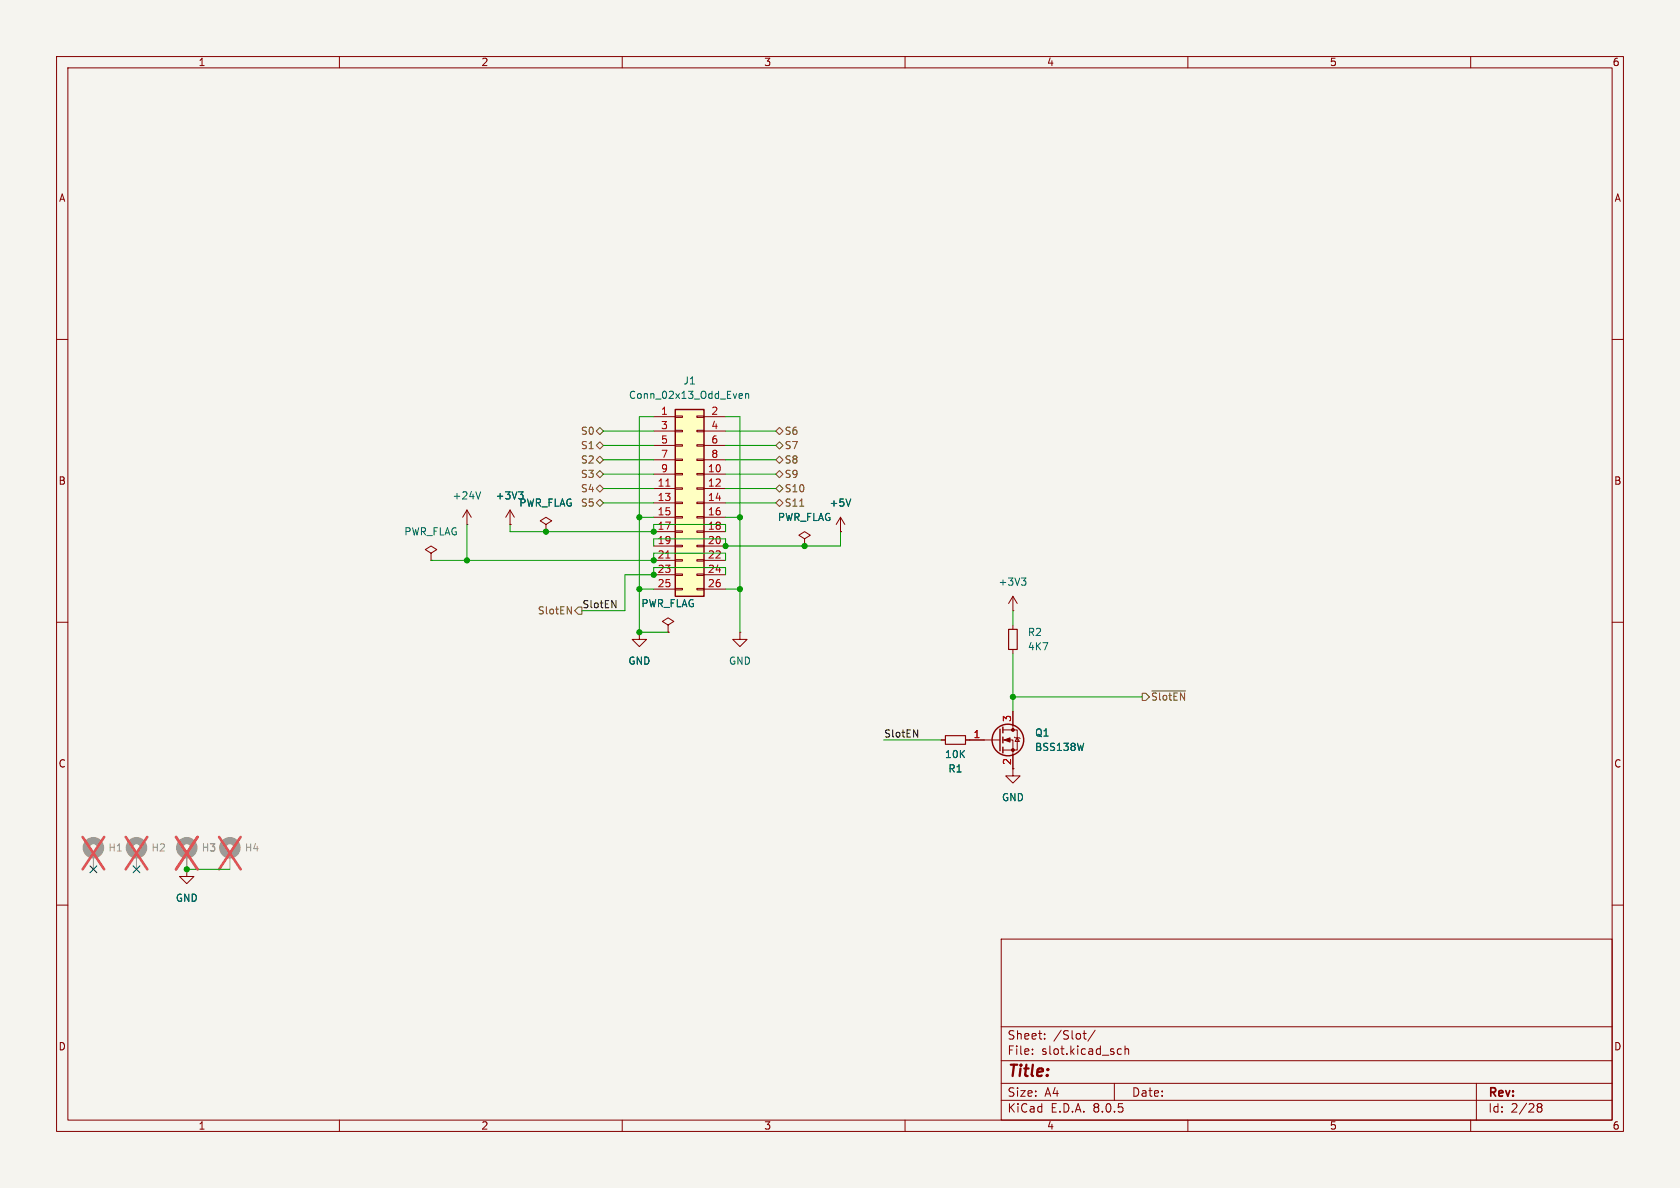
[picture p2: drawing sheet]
<svg xmlns="http://www.w3.org/2000/svg" width="297mm" height="210mm" viewBox="0 0 297 210" stroke-linecap="round" stroke-linejoin="round" font-family="sans-serif">
<path d="M0 0h297v210h-297z" fill="#f5f4ef" stroke="#f5f4ef" stroke-width=".18"/>
<g fill="none" stroke="#840000" stroke-width=".18">
<path d="M10 10h277v190h-277zM12 12h273v186h-273zM60 10v2M110 10v2M160 10v2M210 10v2M260 10v2M10 60h2M285 60h2M76.2 97.8l1-.6-1-.7-1 .7 1 .6v1.3M76.2 99.1h.1M82.5 92.7h.1"/>
<path d="M82.5 90.2l-.7 1.2M82.5 90.2v2.5M82.5 90.2l.8 1.2M90.2 92.7h.1M90.2 90.2l-.8 1.2M90.2 90.2v2.5M90.2 90.2l.7 1.2M96.5 92.7l1-.6-1-.7-1 .7 1 .6v1.3M96.5 94h.1M10 110h2M130.8 111.8v1.2h1.3l-1.3 1.3-1.3-1.3h1.3M130.8 111.8h.1"/>
<path d="M285 110h2M10 160h2M33 153.7v1.2h1.3l-1.3 1.3-1.3-1.3h1.3M33 153.7h.1M285 160h2M177 166h108v32h-108zM60 198v2M110 198v2M160 198v2M177 194.5h108M177 191.5h108M177 187.5h108"/>
<path d="M177 181.5h108M182.5 186.3v.1M182.5 185.5v.1M184.7 183.6v.1M184.7 182.8v.1M191.5 182.7h.5M191.7 183.6l.3 .1M193.6 182.1l-1.3 2M197 191.5v3M197.7 186.3h.5M197.7 185.5h.5M198.9 185.5l.2-.1 .4 .1v.9"/>
<path d="M198.9 184.9v1.5M210 198v2M260 198v2M261 191.5v6.5M271.7 195.5l.3 .2M271.7 195.4l.3-.3 .5 .1 .1 .3-.3 .2M272 195.7h.3M272 195.7l-.3 .3M272.3 195.7l.3 .3-.1 .5-.5 .1-.3-.3"/>
</g>
<g fill="none" stroke="#9c9b98" stroke-width="1.3">
<circle cx="16.5" cy="149.9" r="1.27"/>
<circle cx="24.1" cy="149.9" r="1.27"/>
<circle cx="33" cy="149.9" r="1.27"/>
</g>
<path d="M16.5 151.1v2.6M24.1 151.1v2.6M33 151.1v2.6" fill="none" stroke="#9c9b98" stroke-width=".18"/>
<path d="M14.6 148l3.8 5.7M18.4 148l-3.8 5.7M22.2 148l3.8 5.7M26 148l-3.8 5.7M31.1 148l3.8 5.7M34.9 148l-3.8 5.7" fill="none" stroke="#e65255" stroke-width=".46"/>
<path d="M85 86.9l-.5 1.3M91.7 86.9h.8l-.5 .5M92.2 87.4l.3 .3v.3" fill="none" stroke="#006464" stroke-width=".18"/>
<path d="M119.4 72.4h5.1v33h-5.1z" fill="#ffffc2"/>
<g fill="none" stroke="#840000" stroke-width=".18">
<path d="M115.6 73.7h3.8M115.6 76.2h3.8M115.6 78.7h3.8M119.4 78.6h1.2v.3h-1.2zM119.4 76.1h1.2v.2h-1.2zM119.4 73.5h1.2v.3h-1.2zM123.2 78.6h1.3v.3h-1.3zM123.2 76.1h1.3v.2h-1.3zM123.2 73.5h1.3v.3h-1.3zM124.5 73.7h3.8M124.5 76.2h3.8M124.5 78.7h3.8"/>
<path d="M90.2 92.7h.1M96.5 94h.1M115.6 83.8h3.8M115.6 86.4h3.8M115.6 88.9h3.8M115.6 91.4h3.8M115.6 94h3.8M115.6 96.5h3.8M115.6 99.1h3.8M115.6 81.3h3.8M119.4 98.9h1.2v.3h-1.2zM119.4 96.4h1.2v.2h-1.2z"/>
<path d="M119.4 93.9h1.2v.2h-1.2zM119.4 91.3h1.2v.3h-1.2zM119.4 88.8h1.2v.2h-1.2zM119.4 86.2h1.2v.3h-1.2zM119.4 83.7h1.2v.2h-1.2zM119.4 81.2h1.2v.2h-1.2zM123.2 98.9h1.3v.3h-1.3zM123.2 96.4h1.3v.2h-1.3zM123.2 93.9h1.3v.2h-1.3zM123.2 91.3h1.3v.3h-1.3zM123.2 88.8h1.3v.2h-1.3zM123.2 86.2h1.3v.3h-1.3z"/>
<path d="M123.2 83.7h1.3v.2h-1.3zM123.2 81.2h1.3v.2h-1.3zM124.5 83.8h3.8M124.5 86.4h3.8M124.5 88.9h3.8M124.5 91.4h3.8M124.5 94h3.8M124.5 96.5h3.8M124.5 99.1h3.8M124.5 81.3h3.8M142.2 95.3l1.1-.7-1.1-.6-1 .6 1 .7v1.2M142.2 96.5h.1"/>
<path d="M148.6 94h.1M148.6 91.4l-.8 1.3M148.6 91.4v2.6M148.6 91.4l.8 1.3M113 111.8v1.2h1.3l-1.3 1.3-1.2-1.3h1.2M113 111.8h.1M115.6 101.6h3.8M115.6 104.1h3.8M118.1 110.5l1-.6-1-.7-1 .7 1 .6v1.3M118.1 111.8h.1M119.4 104h1.2v.3h-1.2zM119.4 101.5h1.2v.2h-1.2z"/>
<path d="M123.2 104h1.3v.3h-1.3zM123.2 101.5h1.3v.2h-1.3zM124.5 101.6h3.8M124.5 104.1h3.8M179.1 108h.1M179.1 105.4v2.6M179.1 110.5v.8M179.1 114.8v.8M179.1 105.4l-.8 1.3M179.1 105.4l.7 1.3M166.4 130.8h.7M170.7 130.8h6.1"/>
<path d="M177.3 130.8h1.8v6.4h1.2l-1.2 1.2-1.3-1.2h1.3M177.3 129h2.5v3.6h-2.5M179.1 125.7v3.3M179.3 130.3l.2 .1h.7l.1 .2M179.8 130.4l.4 .7h-.7zM33 153.7h.1"/>
</g>
<g fill="none" stroke="#840000" stroke-width=".25">
<path d="M119.4 72.4h5.1v33h-5.1zM176.8 128.9v3.8M177.3 128.5v1M177.3 130.3v1M177.3 132.1v1"/>
<circle cx="178.2" cy="130.8" r="2.79"/>
</g>
<path d="M117.7 85.9h.7M117.7 98.6h.7" fill="none" stroke="#a90000" stroke-width=".18"/>
<path d="M130.8 69.6h.4l.1 .3-.6 .1M131.2 70.4h-.4M131.8 69.7l.2-.1h.3l.1 .8M131.8 69.6v.8M91.7 86.9h.8l-.5 .5M92.2 87.4l.3 .3v.3M150.4 88.2l-.4 1.3M180.6 102.2h.8l-.5 .5M181.1 102.7l.3 .2v.3l-.3 .2" fill="none" stroke="#006464" stroke-width=".18"/>
<circle cx="40.6" cy="149.9" r="1.27" fill="none" stroke="#9c9b98" stroke-width="1.3"/>
<path d="M33 151.1v2.6M40.6 151.1v2.6" fill="none" stroke="#9c9b98" stroke-width=".18"/>
<path d="M31.1 148l3.8 5.7M34.9 148l-3.8 5.7M38.7 148l3.8 5.7M42.5 148l-3.8 5.7" fill="none" stroke="#e65255" stroke-width=".46"/>
<path d="M178.3 111.3h1.5v3.5h-1.5zM167.1 130h3.6v1.6h-3.6z" fill="none" stroke="#840000" stroke-width=".2"/>
<g fill="#840000" stroke="#840000" stroke-width=".18">
<path d="M177.5 130.8l1.1-.4v.8z"/>
<circle cx="179.1" cy="132.6" r=".25"/>
<circle cx="179.1" cy="129" r=".25"/>
</g>
<g fill="none" stroke="#725600" stroke-width=".18">
<path d="M105.4 78.7l.6-.6 .7 .6-.7 .7zM105.4 76.2l.6-.6 .7 .6-.7 .6zM137.2 78.7l.6-.6 .6 .6-.6 .7zM137.2 76.2l.6-.6 .6 .6-.6 .6zM105.4 81.3l.6-.7 .7 .7-.7 .6zM105.4 83.8l.6-.6 .7 .6-.7 .7zM105.4 86.4l.6-.7 .7 .7-.7 .6zM106 88.3l.7 .6-.7 .6-.6-.6zM137.2 81.3l.6-.7 .6 .7-.6 .6zM137.2 83.8l.6-.6 .6 .6-.6 .7zM137.2 86.4l.6-.7 .6 .7-.6 .6zM137.2 88.9l.6-.6 .6 .6-.6 .6z"/>
<path d="M141.4 89.5h.7M100.3 107.3l.7 1.2v-1.2M102.2 107.3h.7v1.3h-.7l-.6-.6zM201.9 122.6h.7l.6 .6-.6 .6h-.7zM203.6 122.1h6"/>
</g>
<path d="M108.2 106.2l.7 1.2v-1.2M161.5 129l.7 1.3v-1.3" fill="none" stroke="#0f0f0f" stroke-width=".18"/>
<g fill="none" stroke="#009600" stroke-width=".18">
<path d="M106.7 76.2h8.9M106.7 78.7h8.9M115.6 73.7h-2.6v38.1h5.1M128.3 73.7h2.5v38.1M128.3 76.2h8.9M128.3 78.7h8.9M76.2 99.1h39.4v-1.3h12.7v1.3M82.5 92.7v6.4M90.2 92.7v1.3h25.4v-1.3h12.7v1.3M106.7 88.9h8.9M106.7 86.4h8.9M106.7 83.8h8.9"/>
<path d="M106.7 81.3h8.9M113 91.4h2.6M128.3 91.4h2.5M128.3 88.9h8.9M128.3 86.4h8.9M128.3 83.8h8.9M128.3 81.3h8.9M148.6 94v2.5h-20.3v-1.2h-12.7v1.2M113 104.1h2.6M128.3 101.6v-1.3h-12.7v1.3h-5.1v6.4h-7.6M128.3 104.1h2.5M179.1 108v2.5"/>
<path d="M179.1 115.6v10.1M156.2 130.8h10.2M179.1 123.2h22.8M33 153.7h7.6"/>
</g>
<path d="M15.9 153.1l1.2 1.2M17.1 153.1l-1.2 1.2M23.5 153.1l1.2 1.2M24.7 153.1l-1.2 1.2" fill="none" stroke="#000084" stroke-width=".18"/>
<g fill="#009600" stroke="#009600" stroke-width=".18">
<circle cx="115.6" cy="101.6" r=".46"/>
<circle cx="113" cy="111.8" r=".46"/>
<circle cx="113" cy="104.1" r=".46"/>
<circle cx="113" cy="91.4" r=".46"/>
<circle cx="33" cy="153.7" r=".46"/>
<circle cx="82.5" cy="99.1" r=".46"/>
<circle cx="96.5" cy="94" r=".46"/>
<circle cx="130.8" cy="104.1" r=".46"/>
<circle cx="142.2" cy="96.5" r=".46"/>
<circle cx="128.3" cy="96.5" r=".46"/>
<circle cx="179.1" cy="123.2" r=".46"/>
<circle cx="130.8" cy="91.4" r=".46"/>
<circle cx="115.6" cy="94" r=".46"/>
<circle cx="115.6" cy="99.1" r=".46"/>
</g>
<text font-size="2.8" fill="#840000" x="178" y="190.9">Title:</text>
<g font-size="2.1" fill="#840000">
<text x="178" y="184">Sheet:</text>
<text x="186.2" y="184">/Slot/</text>
<text x="178" y="186.7">File:</text>
<text x="184.1" y="186.7">slot.kicad_sch</text>
<text x="178" y="196.9">KiCad</text>
<text x="178" y="194.1">Size:</text>
<text x="184.7" y="194.1">A4</text>
<text x="185.7" y="196.9">E.D.A.</text>
<text x="193.3" y="196.9">8.0.5</text>
<text x="200" y="194.1">Date:</text>
<text x="263" y="194.3">Rev:</text>
<text x="263" y="196.9">Id:</text>
<text x="267.1" y="196.9">2/28</text>
</g>
<g font-size="1.8" fill="#840000">
<text x="35" y="11.9">1</text>
<text x="85" y="11.9">2</text>
<text x="135" y="11.9">3</text>
<text x="185" y="11.9">4</text>
<text x="235" y="11.9">5</text>
<text x="285" y="11.9">6</text>
<text x="10.3" y="35.9">A</text>
<text x="285.3" y="35.9">A</text>
<text x="10.3" y="85.9">B</text>
<text x="285.3" y="85.9">B</text>
<text x="10.3" y="135.9">C</text>
<text x="178.8" y="135.3" transform="rotate(-90 178.8 135.3)">2</text>
<text x="285.3" y="135.9">C</text>
<text x="10.3" y="185.9">D</text>
<text x="285.3" y="185.9">D</text>
<text x="35" y="199.9">1</text>
<text x="85" y="199.9">2</text>
<text x="135" y="199.9">3</text>
<text x="185" y="199.9">4</text>
<text x="235" y="199.9">5</text>
<text x="285" y="199.9">6</text>
</g>
<g font-size="1.8" fill="#006464">
<text x="111.1" y="70.7">Conn_02x13_Odd_Even</text>
<text x="120.7" y="68.2">J1</text>
<text x="79.9" y="88.5">+24V</text>
<text x="87.5" y="88.5">+3V3</text>
<text x="91.7" y="89.8">PWR_FLAG</text>
<text x="146.6" y="89.8">+5V</text>
<text x="71.4" y="94.8">PWR_FLAG</text>
<text x="137.4" y="92.3">PWR_FLAG</text>
<text x="113.3" y="107.5">PWR_FLAG</text>
<text x="176.4" y="103.7">+3V3</text>
<text x="181.6" y="112.6">R2</text>
<text x="111" y="117.7">GND</text>
<text x="128.8" y="117.7">GND</text>
<text x="181.6" y="115.2">4K7</text>
<text x="182.9" y="130.4">Q1</text>
<text x="167" y="134.2">10K</text>
<text x="167.6" y="136.8">R1</text>
<text x="182.9" y="132.9">BSS138W</text>
<text x="177" y="141.8">GND</text>
<text x="31" y="159.6">GND</text>
</g>
<g font-size="1.8" fill="#725600">
<text x="102.6" y="77.1">S0</text>
<text x="138.6" y="77.1">S6</text>
<text x="102.6" y="82.1">S2</text>
<text x="102.6" y="79.6">S1</text>
<text x="138.6" y="82.1">S8</text>
<text x="138.6" y="79.6">S7</text>
<text x="91.7" y="89.8">PWR_FLAG S5</text>
<text x="102.6" y="84.7">S3</text>
<text x="102.6" y="87.2">S4</text>
<text x="138.6" y="84.7">S9</text>
<text x="138.6" y="87.2">S10</text>
<text x="138.6" y="89.8">S11</text>
<text x="95" y="108.8">SlotEN</text>
<text x="203.4" y="124.1">~{SlotEN}</text>
</g>
<g font-size="1.8" fill="#a90000">
<text x="116.8" y="73.4">1</text>
<text x="116.8" y="75.9">3</text>
<text x="125.7" y="73.4">2</text>
<text x="125.7" y="75.9">4</text>
<text x="116.8" y="78.5">5</text>
<text x="116.8" y="81">7</text>
<text x="116.8" y="83.6">9</text>
<text x="125.1" y="83.6">10</text>
<text x="125.7" y="78.5">6</text>
<text x="125.7" y="81">8</text>
<text x="116.2" y="86.1">11</text>
<text x="116.2" y="88.6">13</text>
<text x="125.1" y="86.1">12</text>
<text x="125.1" y="88.6">14</text>
<text x="116.2" y="91.2">15</text>
<text x="116.2" y="93.7">17</text>
<text x="125.1" y="91.2">16</text>
<text x="125.1" y="93.7">18</text>
<text x="116.2" y="96.3">19</text>
<text x="116.2" y="98.8">21</text>
<text x="116.2" y="101.3">23</text>
<text x="125.1" y="96.3">20</text>
<text x="125.1" y="98.8">22</text>
<text x="125.1" y="101.3">24</text>
<text x="116.2" y="103.9">25</text>
<text x="125.1" y="103.9">26</text>
<text x="172" y="130.6">1</text>
<text x="178.8" y="127.7" transform="rotate(-90 178.8 127.7)">3</text>
</g>
<g font-size="1.8" fill="#0f0f0f">
<text x="102.9" y="107.6">SlotEN</text>
<text x="156.2" y="130.5">SlotEN</text>
</g>
<g font-size="1.8" fill="#939391">
<text x="19.1" y="150.7">H1</text>
<text x="26.7" y="150.7">H2</text>
<text x="35.6" y="150.7">H3</text>
<text x="43.2" y="150.7">H4</text>
</g>
</svg>
